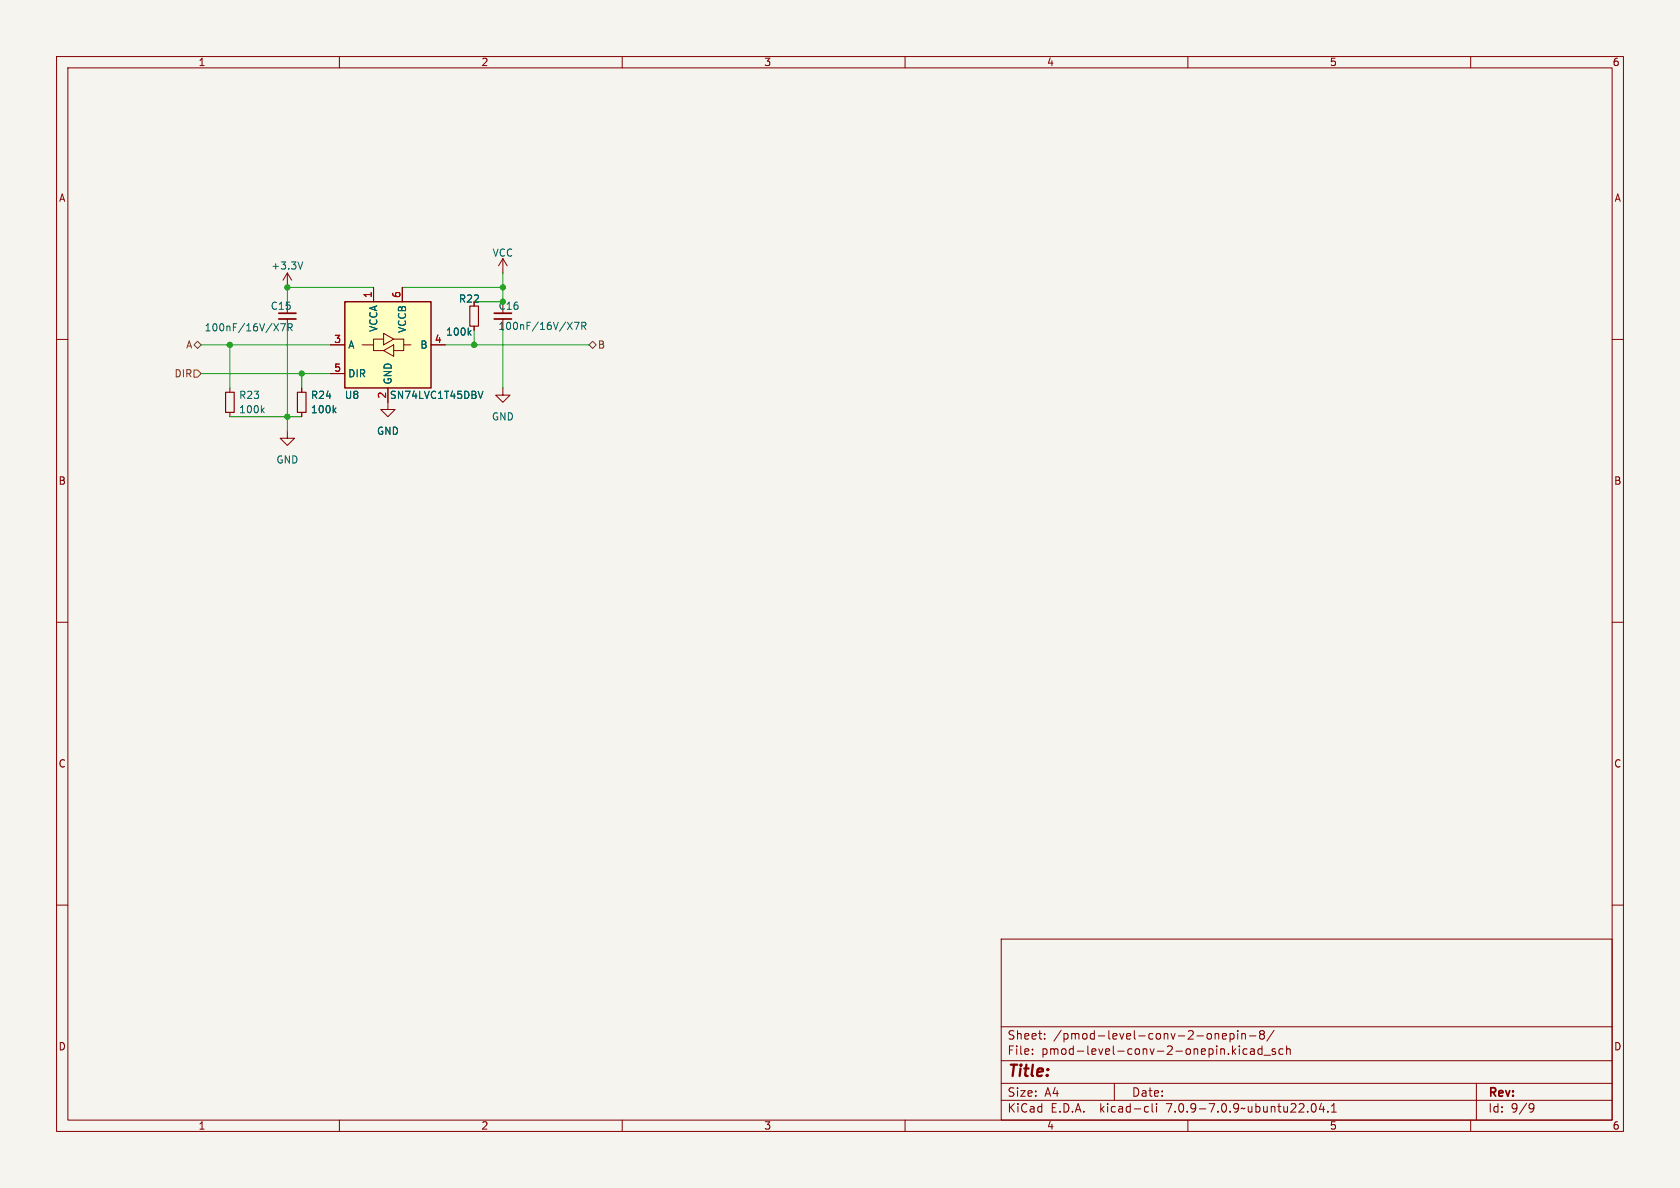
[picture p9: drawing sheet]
<svg xmlns="http://www.w3.org/2000/svg" width="297mm" height="210mm" viewBox="0 0 297 210" stroke-linecap="round" stroke-linejoin="round" font-family="sans-serif">
<path d="M0 0h297v210h-297z" fill="#f5f4ef" stroke="#f5f4ef" stroke-width=".18"/>
<g fill="none" stroke="#840000" stroke-width=".18">
<path d="M10 10h277v190h-277zM12 12h273v186h-273zM60 10v2M110 10v2M160 10v2M210 10v2M260 10v2M10 60h2M50.8 48.3v2.5M50.8 56.4v2M50.8 48.3l-.8 1.2M50.8 48.3l.8 1.2"/>
<path d="M66 50.8v2.5M67.8 59.9h-1.8v1.1M67.8 58.9l1.8 1-1.8 1.1zM69.6 59.9h1.8v1.1h1.2M71.1 50.8v2.5M83.8 57.7v.7M88.9 45.7l-.8 1.3M88.9 45.7v2.6M88.9 56.4v2M88.9 45.7l.8 1.3M285 60h2M40.6 68.6v.7"/>
<path d="M40.6 72.9v.8M50.8 76.2v1.3h1.3l-1.3 1.2-1.3-1.2h1.3M53.3 68.6v.7M53.3 72.9v.8M58.4 61h2.6M58.4 66h2.6M64 61h2v1h1.8M67.8 62l1.8-1v2zM68.6 68.6v3.8h1.2l-1.2 1.3-1.3-1.3h1.3M71.4 61v1h-1.8M76.2 61h2.5M88.9 68.6v1.3h1.3l-1.3 1.2-1.3-1.2h1.3"/>
<path d="M10 110h2M285 110h2M10 160h2M285 160h2M177 166h108v32h-108zM60 198v2M110 198v2M160 198v2M177 194.5h108M177 191.5h108M177 187.5h108M177 181.5h108"/>
<path d="M182.5 186.3v.1M182.5 185.5v.1M184.7 183.6v.1M184.7 182.8v.1M197 191.5v3M202.6 195.6l.4 .1M203 196.5l-.4 .1M203.7 195.1v1.3l.2 .2M204.5 195.1v.1M204.5 195.6v1M210 198v2M214.1 182.8v.8"/>
<path d="M214.8 182.8l.2-.1 .4 .1 .1 .9M214.8 182.7v1M216.1 183.2l.7-.1-.1-.3-.4-.1-.2 .2 .1 .7h.5M217.5 182.8l.4-.1 .3 .3v.4l-.2 .2h-.5M217.5 182.7v1.5M218.8 182.2v.1M218.8 182.7v1M219.1 184.9v.1M219.1 185.4v1M219.5 182.8l.2-.1 .4 .1 .1 .9M219.5 182.7v1M220.5 185.5l-.5-.1-.3 .3v.4l.2 .2h.6"/>
<path d="M220.9 183.1h1.1M221.1 185.5h.6v.9M221.7 185.8h-.5a.29 .29 0 0 0-.2 .3 .29 .29 0 0 0 .2 .3l.5-.1M223 182.8l-.3 .3v.5l.3 .1h.2l.3-.3v-.3l-.3-.3M223 182.8l-.3-.2 .3-.4h.2l.3 .3-.3 .3M223 182.8h.2M223.1 185.5l-.4-.1-.3 .3v.4l.1 .2h.6M223.1 184.9v1.5M223.5 186.5h1.1M225.2 182.1l-1.2 2M225.5 185.5l-.4-.1-.2 .2 .1 .2 .5 .2v.3h-.6M226.8 185.5l-.4-.1-.3 .3v.4l.1 .2h.6"/>
<path d="M227.5 185.5l.2-.1 .3 .1 .1 .9M227.5 184.9v1.5M232 195.2l.2-.1a.81 .81 0 0 1 .6 .6 .81 .81 0 0 1-.3 .8l-.2 .1a.81 .81 0 0 1-.6-.6 .81 .81 0 0 1 .3-.8zM233.6 195l-.4 1.1h1M234 195.6v1M234.7 196.5v.1M235.4 196.6h.8M235.4 195.5l.4-.4v1.5M260 198v2M261 191.5v6.5M270.6 195.1l.5 .1a.99 .99 0 0 1-.4 1.4h-.2M271.2 195.7l-.3 .3h-.3"/>
</g>
<path d="M83.1 54.1h1.5v3.6h-1.5zM39.9 69.3h1.5v3.6h-1.5zM52.6 69.3h1.5v3.6h-1.5z" fill="none" stroke="#840000" stroke-width=".2"/>
<g fill="none" stroke="#006464" stroke-width=".18">
<path d="M48.4 57.2l.8 1.3M49.2 57.2l-.8 1.3M49.6 57.2h.9l-.6 1.3M50.9 57.9l.6-.1 .2-.2-.1-.3-.7-.1v1.3M51.2 57.9l.5 .6M53.5 46.3l-.4 1.3M82.9 58.8l.4 .5M83.3 58.4l-.5 .5M100.3 57l.9 1.2M101.2 57l-.9 1.2M101.5 57h.9l-.6 1.2M102.9 57.6h.6l.1-.2-.1-.3-.6-.1v1.2"/>
<path d="M103.2 57.6l.4 .6M46.3 72.5l.4 .5M46.7 72.1l-.5 .5M59 72.5l.4 .5M59.4 72.1l-.5 .5M84.5 69.2l.5 1.2 .4-1.2"/>
</g>
<path d="M49.3 56.4h3M49.3 55.4h3M87.4 56.4h3M87.4 55.4h3" fill="none" stroke="#840000" stroke-width=".3"/>
<path d="M61 53.3h15.2v15.3h-15.2z" fill="#ffffc2" stroke="#ffffc2" stroke-width=".18"/>
<path d="M61 53.3h15.2v15.3h-15.2z" fill="none" stroke="#840000" stroke-width=".25"/>
<path d="M34.3 61l.6-.7 .7 .7-.7 .6zM34.3 65.4h.6l.7 .6-.7 .7h-.6zM104.1 61l.7-.7 .6 .7-.6 .6z" fill="none" stroke="#725600" stroke-width=".18"/>
<path d="M50.8 58.4v17.8M66 50.8h-15.2v2.5M71.1 50.8h17.8M83.8 58.4v2.6M88.9 48.3v5h-5.1M88.9 58.4v10.2M35.6 61h22.8M35.6 66h22.8M40.6 73.7h12.7M40.6 61v7.6M53.3 66v2.6M78.7 61h25.4" fill="none" stroke="#009600" stroke-width=".18"/>
<g fill="#009600" stroke="#009600" stroke-width=".18">
<circle cx="83.8" cy="61" r=".46"/>
<circle cx="88.9" cy="53.3" r=".46"/>
<circle cx="53.3" cy="66" r=".46"/>
<circle cx="50.8" cy="50.8" r=".46"/>
<circle cx="88.9" cy="50.8" r=".46"/>
<circle cx="50.8" cy="73.7" r=".46"/>
<circle cx="40.6" cy="61" r=".46"/>
</g>
<text font-size="2.8" fill="#840000" x="178" y="190.9">Title:</text>
<g font-size="2.1" fill="#840000">
<text x="178" y="184">Sheet:</text>
<text x="186.2" y="184">/pmod-level-conv-2-onepin-8/</text>
<text x="178" y="186.7">File:</text>
<text x="184.1" y="186.7">pmod-level-conv-2-onepin.kicad_sch</text>
<text x="178" y="196.9">KiCad</text>
<text x="178" y="194.1">Size:</text>
<text x="184.7" y="194.1">A4</text>
<text x="185.7" y="196.9">E.D.A.</text>
<text x="194.6" y="196.9">kicad-cli</text>
<text x="200" y="194.1">Date:</text>
<text x="206.5" y="196.9">7.0.9-7.0.9~ubuntu22.04.1</text>
<text x="263" y="194.3">Rev:</text>
<text x="263" y="196.9">Id:</text>
<text x="267.1" y="196.9">9/9</text>
</g>
<g font-size="1.8" fill="#840000">
<text x="35" y="11.9">1</text>
<text x="85" y="11.9">2</text>
<text x="135" y="11.9">3</text>
<text x="185" y="11.9">4</text>
<text x="235" y="11.9">5</text>
<text x="285" y="11.9">6</text>
<text x="10.3" y="35.9">A</text>
<text x="285.3" y="35.9">A</text>
<text x="81" y="53.7">R22</text>
<text x="10.3" y="85.9">B</text>
<text x="285.3" y="85.9">B</text>
<text x="10.3" y="135.9">C</text>
<text x="285.3" y="135.9">C</text>
<text x="10.3" y="185.9">D</text>
<text x="285.3" y="185.9">D</text>
<text x="35" y="199.9">1</text>
<text x="85" y="199.9">2</text>
<text x="135" y="199.9">3</text>
<text x="185" y="199.9">4</text>
<text x="235" y="199.9">5</text>
<text x="285" y="199.9">6</text>
</g>
<g font-size="1.8" fill="#006464">
<text x="47.9" y="47.9">+3.3V</text>
<text x="87" y="45.6">VCC</text>
<text x="36.1" y="58.8">100nF/16V/X7R</text>
<text x="47.8" y="55">C15</text>
<text x="66.9" y="58.8" transform="rotate(-90 66.9 58.8)">VCCA</text>
<text x="72" y="58.9" transform="rotate(-90 72 58.9)">VCCB</text>
<text x="78.7" y="59.5">100k</text>
<text x="88" y="58.5">100nF/16V/X7R</text>
<text x="88" y="55">C16</text>
<text x="61.5" y="61.8">A</text>
<text x="74.2" y="61.8">B</text>
<text x="42.2" y="70.7">R23</text>
<text x="54.9" y="70.7">R24</text>
<text x="60.9" y="70.7">U8</text>
<text x="61.5" y="66.9">DIR</text>
<text x="68.8" y="70.7">SN74LVC1T45DBV</text>
<text x="69.4" y="68.1" transform="rotate(-90 69.4 68.1)">GND</text>
<text x="42.2" y="73.3">100k</text>
<text x="54.9" y="73.3">100k</text>
<text x="66.5" y="77.1">GND</text>
<text x="86.9" y="74.5">GND</text>
<text x="48.8" y="82.1">GND</text>
</g>
<g font-size="1.8" fill="#a90000">
<text x="65.8" y="52.8" transform="rotate(-90 65.8 52.8)">1</text>
<text x="70.9" y="52.8" transform="rotate(-90 70.9 52.8)">6</text>
<text x="59" y="60.7">3</text>
<text x="59" y="65.8">5</text>
<text x="76.8" y="60.7">4</text>
<text x="68.3" y="70.6" transform="rotate(-90 68.3 70.6)">2</text>
</g>
<g font-size="1.8" fill="#725600">
<text x="32.8" y="61.8">A</text>
<text x="105.6" y="61.8">B</text>
<text x="30.8" y="66.9">DIR</text>
</g>
</svg>
